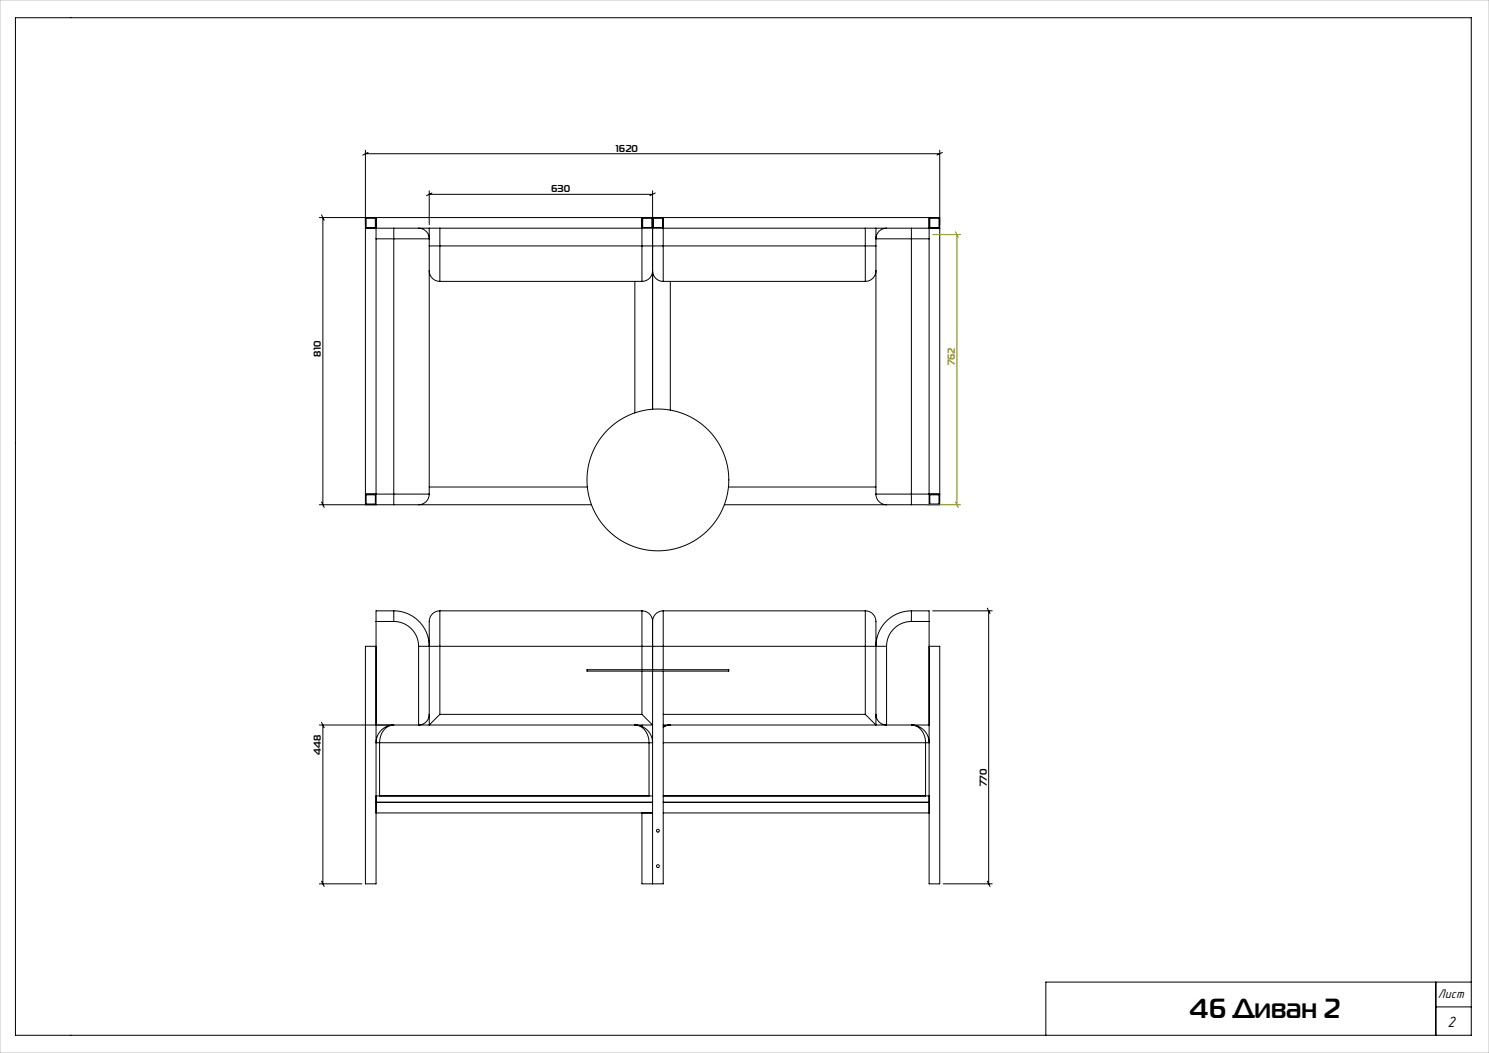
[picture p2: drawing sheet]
<svg xmlns="http://www.w3.org/2000/svg" width="420mm" height="297mm" viewBox="0 0 420 297" stroke-linecap="round" stroke-linejoin="round" font-family="sans-serif">
<g fill="none" stroke="#000" stroke-width=".28">
<path d="M4.4 5h410.6v287h-410.6zM103.1 42.4v100M103.1 43.4h162M103.8 43l-1.5 .7M121.1 53.8v9.6M121.1 54.8h63M121.8 54.4l-1.5 .8M184.1 53.8v15.6M184.8 54.4l-1.5 .8M265.1 42.4v100h-8M265.8 43l-1.5 .7M90.1 61.4h175"/>
<path d="M90.7 60.6l.8 1.5M91.1 61.4v81M103.1 64.4h8M103.3 61.6h2.6v2.6h-2.6zM106.1 61.4v6M106.1 67.4v75M106.1 67.4h5M111.1 64.4v3M111.1 64.4h7M111.1 67.4v72M118.1 64.4a2.86 2.86 0 0 1 2.9 3h-9.9M118.1 64.4h3"/>
<path d="M121.1 69.4h3M121.1 64.4h3M121.1 76.4a3 3 0 0 0 3 3M121.1 69.4v7M121.1 64.4v5M121.1 76.4v63M124.1 64.4h120M124.1 69.4v10M124.1 64.4v5M124.1 69.4h57M124.1 79.4h57M179.1 79.4v37"/>
<path d="M181.1 69.4h3M181.1 69.4v10M181.1 61.4v8M181.3 61.6h2.6v2.6h-2.6zM184.1 69.4h3M184.1 76.4a3 3 0 0 0 3 3M184.1 69.4v7M184.1 76.4a3 3 0 0 1-3 3M184.1 76.4v39M184.3 61.6h2.6v2.6h-2.6zM187.1 69.4v10M187.1 61.4v8"/>
<path d="M187.1 69.4h57M187.1 79.4h57M189.1 79.4v36.3M244.1 69.4v10M244.1 69.4h3M244.1 64.4h3M244.1 64.4v5M247.1 76.4a3 3 0 0 1-3 3M247.1 69.4v7M247.1 64.4v5M247.1 76.4v63M247.1 64.4h3"/>
<path d="M250.1 64.4a2.86 2.86 0 0 0-3 3h10M250.1 64.4h7M257.1 64.4v3M257.1 64.4h8M257.1 67.4h5M257.1 67.4v72M262.1 61.4v6M262.1 67.4v75M262.3 61.6h2.6v2.6h-2.6zM103.1 139.4h8M103.3 139.6h2.6v2.6h-2.6zM111.1 139.4h10"/>
<path d="M111.1 139.4v3M121.1 139.4a3 3 0 0 1-3 3M121.1 137.4h44.6M205.5 137.4h41.6M247.1 139.4h10M247.1 139.4a3 3 0 0 0 3 3M257.1 139.4v3M257.1 139.4h8M262.3 139.6h2.6v2.6h-2.6zM90.1 142.4h21M90.7 141.6l.8 1.5M111.1 142.4h7"/>
<path d="M118.1 142.4h48.7M204.3 142.4h45.8M250.1 142.4h7M106.1 175.3h5M106.1 175.3v74h-3v-67h3M111.1 172.3a10 10 0 0 1 10 10M111.1 175.3a7 7 0 0 1 7 7M111.1 172.3v3M111.1 172.3h-5v3M124.1 172.3v10M124.1 172.3a3.4 3.4 0 0 0-3 4.4v5.6M124.1 172.3h57"/>
<path d="M181.1 172.3v10M181.1 172.3a3 3 0 0 1 3 3M184.1 175.3v7M187.1 172.3v10M187.1 172.3a3 3 0 0 0-3 3M187.1 172.3h57M244.1 172.3v10M244.1 172.3a3.4 3.4 0 0 1 3 4.4v5.6M257.1 175.3a7 7 0 0 0-7 7M257.1 172.3a10 10 0 0 0-10 10M257.1 172.3v3M257.1 172.3h5v3"/>
<path d="M257.1 175.3h5M262.1 175.3v74h3v-67h-3M263.1 172.3h16.8M278.5 171.5l.8 1.6M278.9 172.3v77M118.1 182.3h3M118.1 182.3v22.2a3 3 0 0 0 3-3M121.1 182.3h3M121.1 182.3v22.2l3-3M124.1 182.3h57M124.1 182.3v19.2M165.6 188.9h40v.4h-40z"/>
<path d="M181.1 182.3h3M181.1 182.3v6.6M181.1 189.3v12.2M184.1 182.3h3M184.1 182.3v6.6M184.1 189.3v60M187.1 182.3h57M187.1 189.3v60h-6v-20M187.1 182.3v6.6M244.1 182.3h3M244.1 182.3v19.2M247.1 182.3h3"/>
<path d="M247.1 182.3v22.2l-3-3M250.1 182.3v22.2a3 3 0 0 1-3-3M90.7 203.7l.8 1.6M91.1 204.5v44.8M107.1 209.5h76M107.1 209.5v15M107.7 205.8a5 5 0 0 1 3.4-1.3 4.6 4.6 0 0 0-4 5h-1a5 5 0 0 1 1.6-3.7zM121 202.3h.1M124.1 201.5h57M179.1 204.5a4.9 4.9 0 0 1 4.9 5h-.9a4.6 4.6 0 0 0-4-5zM181.1 201.5l3 3h-94M181.1 204.5v.4"/>
<path d="M183.1 209.5v15M187.1 204.9l2-.4-1.2 .2-.8 .5M187.1 204.5h75M187.1 201.5h57M187.1 209.5h74M247.1 202.3h.1M257.1 204.5a4.9 4.9 0 0 1 4.9 5h-.9a4.6 4.6 0 0 0-4-5zM261.1 209.5v15M106.1 229.3h78M106.1 224.5h78M106.1 226.3h78M187.1 229.3h75"/>
<path d="M187.1 224.5h75M187.1 226.3h75M90.1 249.3h12M90.7 248.5l.8 1.6M266.1 249.3h13.8M278.5 248.5l.8 1.6M405 277v15M415 277h-120v15M405 284h10"/>
<circle cx="185.6" cy="135.4" r="20"/>
<circle cx="185.6" cy="234.3" r=".4"/>
<circle cx="185.6" cy="244.3" r=".4"/>
</g>
<path d="M263.1 66.2h7.8M269.5 65.4l.8 1.5M269.9 66.2v76.2M261.3 142.4h9.6M269.5 141.6l.8 1.5" fill="none" stroke="#808000" stroke-width=".28"/>
<path d="M0 0h420v297h-420z" fill="none" stroke="#c0c0c0" stroke-width=".28"/>
<text font-size="7.8" x="335.6" y="287.2">46 Диван 2</text>
<text font-size="4.4" x="408.3" y="289.8">2</text>
<text font-size="3.7" x="405.6" y="281.4">Лист</text>
<g font-size="2.8">
<text x="173.7" y="42.8">1620</text>
<text x="155.5" y="54.3">630</text>
<text x="90.5" y="100.6" transform="rotate(-90 90.5 100.6)">810</text>
<text x="90.5" y="212.8" transform="rotate(-90 90.5 212.8)">448</text>
<text x="278.3" y="221.7" transform="rotate(-90 278.3 221.7)">770</text>
</g>
<text font-size="2.8" fill="#808000" x="269.4" y="103" transform="rotate(-90 269.4 103)">762</text>
</svg>
